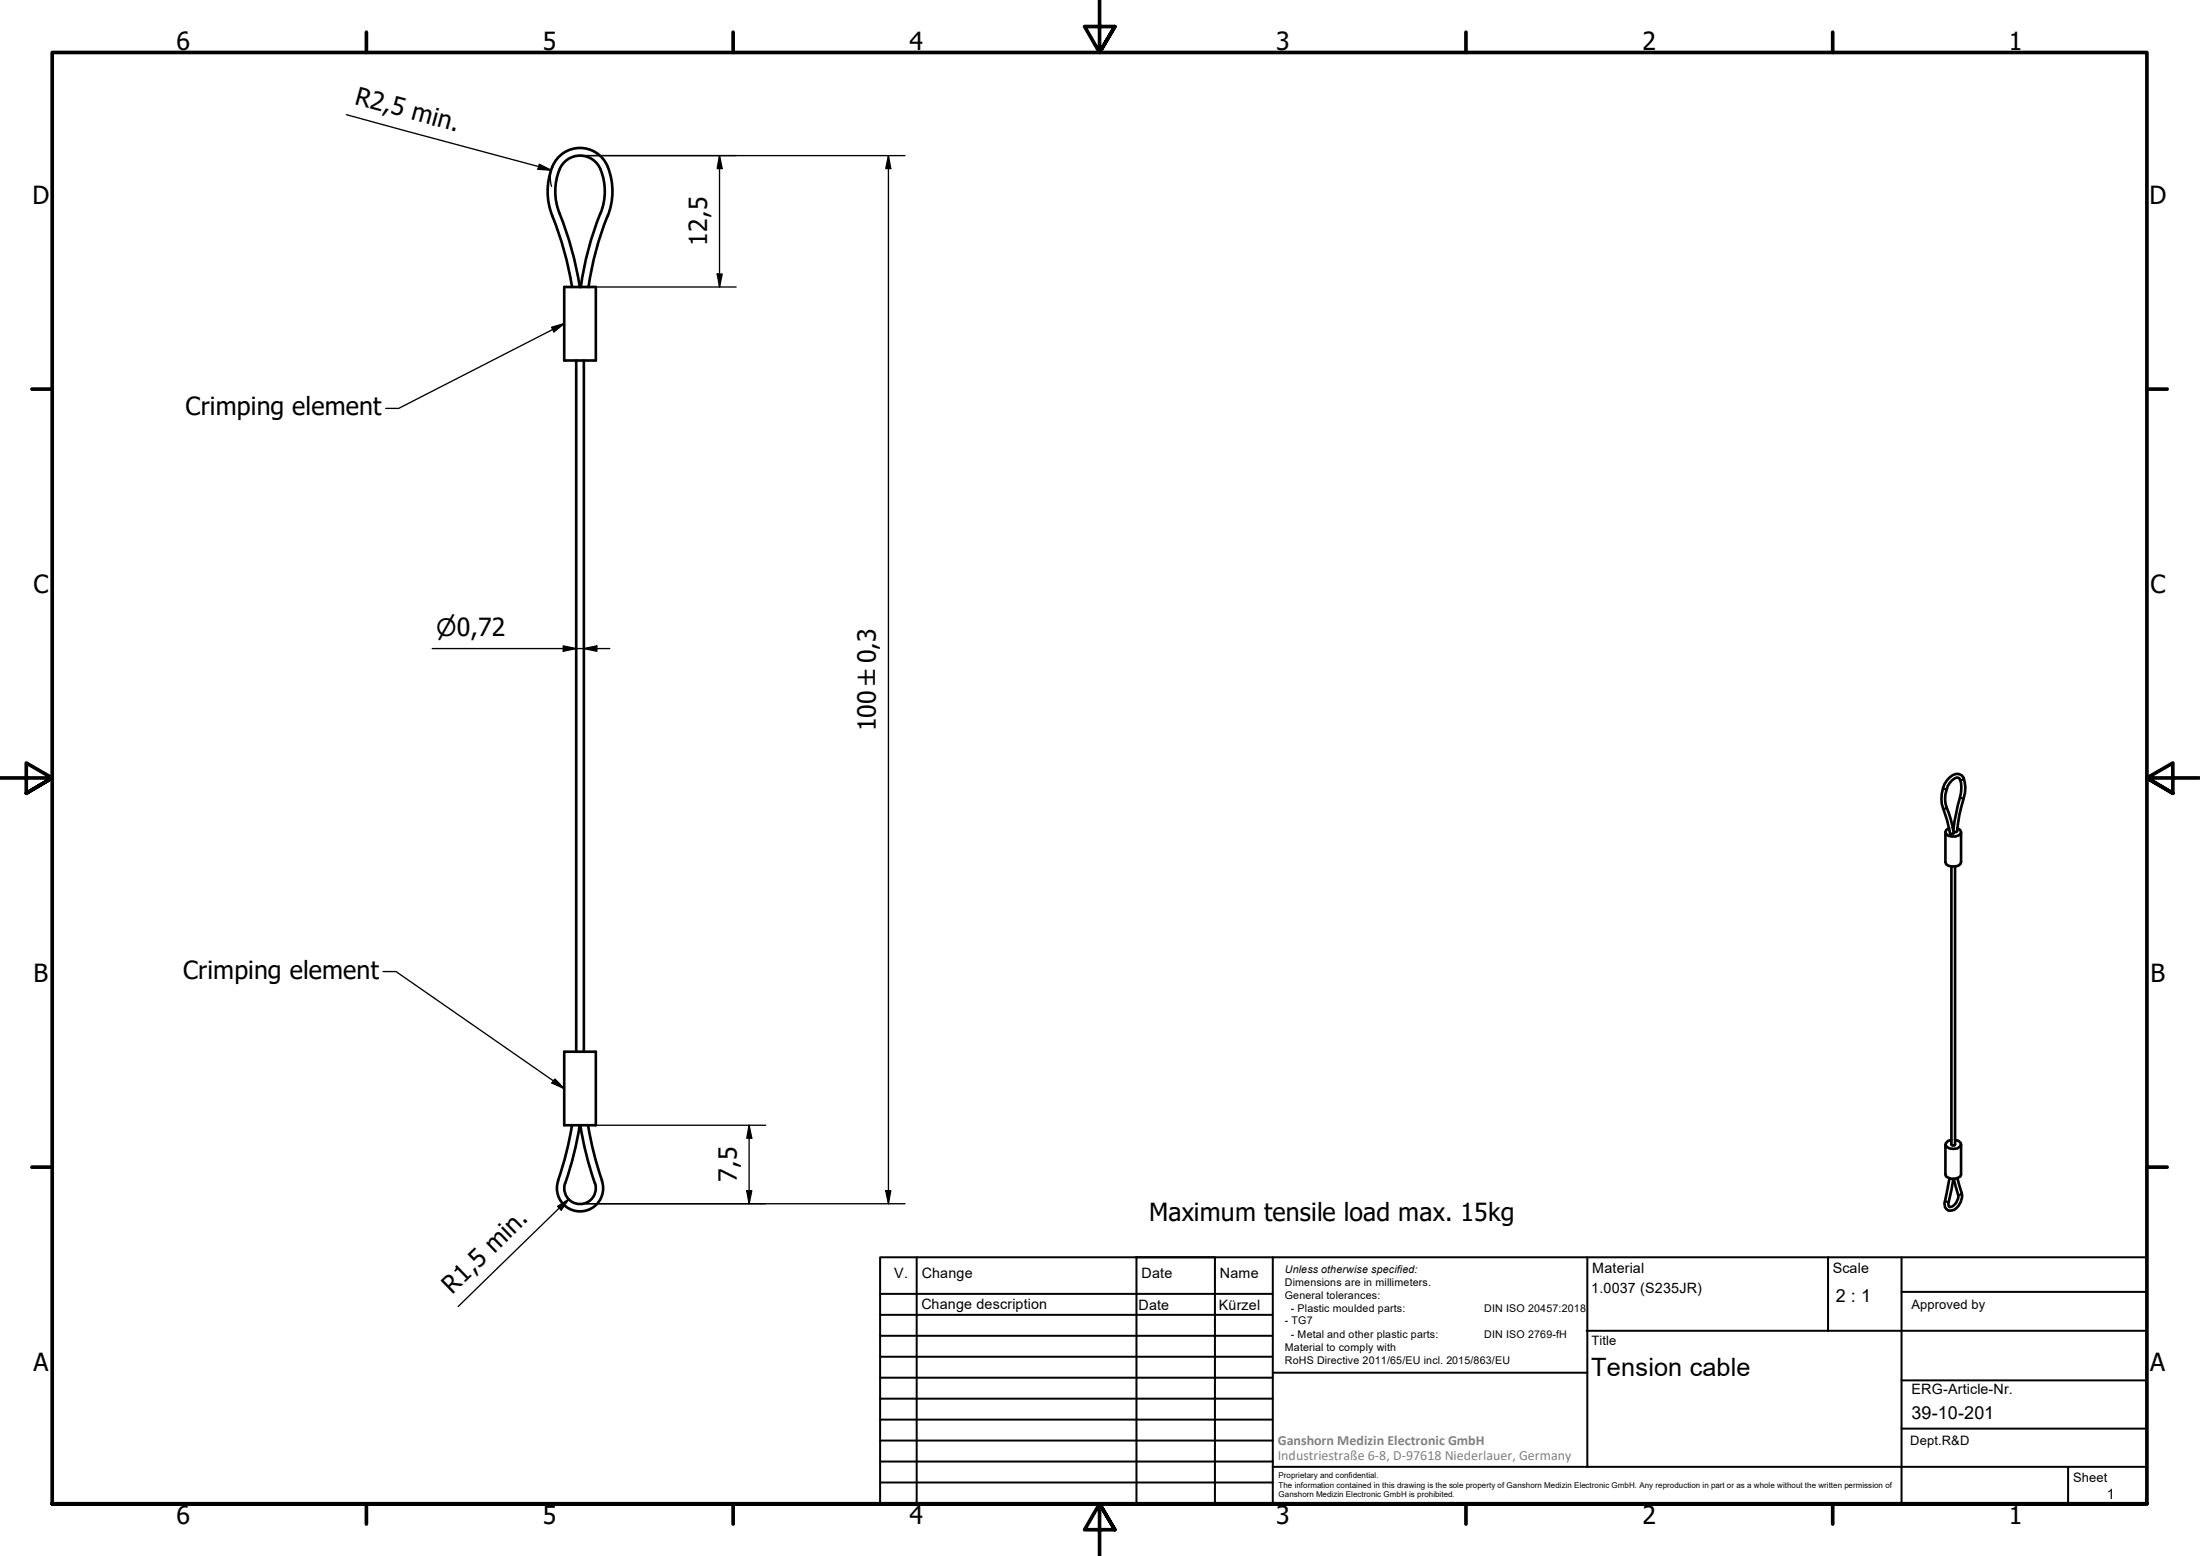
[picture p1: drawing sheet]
<svg xmlns="http://www.w3.org/2000/svg" width="420mm" height="297mm" viewBox="0 0 420 297" stroke-linecap="round" stroke-linejoin="round" font-family="sans-serif">
<!-- layer: Visible (ISO) -->
<g fill="none" stroke="#000" stroke-width=".51">
<path d="M107.8 54.8h6v14h-6zM114.7 40.7a59.6 59.6 0 0 0-3.8 14.1M114.7 40.7a11 11 0 0 0-.3-9 4.3 4.3 0 0 0-4.5-1.9 4.3 4.3 0 0 0-3.4 3.5 11.7 11.7 0 0 0 .8 8.6 64.6 64.6 0 0 1 3.4 12.9M116 41.3a58.1 58.1 0 0 0-3.6 13.5M116.1 41.3a12.1 12.1 0 0 0-.8-10.8 5.7 5.7 0 0 0-5.8-2.1 5.7 5.7 0 0 0-4.3 4.3 13.1 13.1 0 0 0 .7 9.6 63.2 63.2 0 0 1 3.3 12.5M110 68.8v132M111.5 68.8v132M371.5 158.9v5.7a1.43 1.43 0 0 0 1.9 .8l.6-.1 .4-.3 .1-.4v-5.7M372.2 158.1l-.5 .3-.2 .4 .2 .4a2.1 2.1 0 0 0 2.8 0v-.4l-.2-.4-.5-.3M372.9 158h.2M373.1 158.4l.8-4.6a7.8 7.8 0 0 0 .4-5l-.1-.2a1.04 1.04 0 0 0-1.4 .4 5.4 5.4 0 0 0-.6 6.2 13.9 13.9 0 0 1 .9 3.9l-.4 .1-.3-.1-.5-2.5-.8-2.3a5.5 5.5 0 0 1 1.8-6.3 1.48 1.48 0 0 1 1.6-.1 1.48 1.48 0 0 1 .7 1.4 8.2 8.2 0 0 1-.6 4.7l-.4 1.6-.4 3.1-.3 .2-.4-.1M372.7 165.4v53.1l.2 .2h.4l.1-.2v-53.1"/>
<path d="M107.8 200.8h6v14h-6zM109.2 214.8a62.6 62.6 0 0 1-2.6 10.6M110.7 214.8l-1 5.1-1.7 6M110.8 214.8l1.3 6.1 1.5 4.9M112.3 214.8a62.6 62.6 0 0 0 2.7 10.6M371.5 218.5v5.7l.2 .4a2.21 2.21 0 0 0 2.7 0l.1-.4v-5.7M372.7 217.6l-.7 .2-.3 .4-.2 .4a1.84 1.84 0 0 0 3 0v-.4l-.5-.4-.6-.2M106.6 225.4a4.4 4.4 0 0 0 4.2 5.9 4.4 4.4 0 0 0 4.1-5.9M107.9 225.8a3 3 0 0 0 2.9 4.1 3 3 0 0 0 2.8-4.1M373.1 225l-.9 4.4a.78 .78 0 0 0 .2 1 2.14 2.14 0 0 0 1.6-2.4l-.9-3M373.8 224.9l.4 1.5a3.3 3.3 0 0 1-.2 3.9 1.56 1.56 0 0 1-2.3 .5 1.68 1.68 0 0 1-.2-1.6l.8-4.2"/>
</g>
<!-- layer: Visible Narrow (ISO) -->
<path d="M371.1 150.4l.1 .2 .6 .1M371.7 154v.3l-.4 .2-.2-.2M374.3 152.2l.5 .2h.2M375 148.5l-.1 .3-.3 .2-.3-.2M371.5 229.2l.4 .3 .3-.1M374.6 227.8l-.1 .2-.3 .1-.2-.1" fill="none" stroke="#000" stroke-width=".38"/>
<!-- layer: Border (ISO) -->
<g fill="none" stroke="#000" stroke-width=".7">
<path d="M70 6.1v3.9M140 6.1v3.9M210 0v10l-2.9-4.9h5.8l-2.9 4.9 2.9-4.9M280 6.1v3.9M350 6.1v3.9M6.1 74.3h3.9M410 74.3h3.9M0 148.5h10l-5-2.8v5.7l5-2.9-5 2.9M420 148.5h-10l5-2.8v5.7l-5-2.9 5 2.9M6.1 222.8h3.9M410 222.8h3.9M10 287.1v-277.1h400v277.1h-400h400"/>
<path d="M70 287.1v3.8M140 287.1v3.8M212.9 292l-2.9-4.9 2.9 4.9h-5.8l2.9-4.9v9.9M280 287.1v3.8M350 287.1v3.8"/>
</g>
<!-- layer: TitleBlock -->
<g fill="none" stroke="#000" stroke-width=".38">
<path d="M168.1 251h75M168.1 247h75M168.1 255h75M168.1 259h75M175.1 240v47M216.9 240h15M217 240v47M232 240v47M243.1 240.1v46.9h-75v-47h241.9v47.1h-167M303 254h107M303.1 240v40M349.1 240v14"/>
<path d="M363.2 240v47.1M363.2 246.6h46.8M168.1 271h75M168.1 263h75M168.1 267h75M168.1 275h75M168.1 279h75M243.1 262.1h60M363.2 272.7h46.8M363.2 263.5h46.8M168.1 283h75M216.9 287h15"/>
<path d="M243.1 280h166.9M395 280.1v7"/>
</g>
<!-- layer: Dimension (ISO) -->
<g fill="none" stroke="#000" stroke-width=".25">
<path d="M66.2 21.9l39.1 10.6M103 31.4l2.3 1.1-2.6-.2zM105.5 31.8a5.7 5.7 0 0 0-.2 3.8M110.7 29.7h62.1M137.4 29.7l.5 2.5h-.9zM137.4 29.7v25.1M169.7 29.7l.4 2.5h-.9zM169.7 29.7v200.1M113.8 54.8h26.8M137 52.3h.9l-.5 2.5zM82.5 123.8h34M107.6 123.3l2.4 .5-2.4 .5z"/>
<path d="M111.5 123.8l2.5-.5v1zM113.8 214.8h32.4M143.1 214.8l.5 2.5h-1zM143.1 214.8v15M106.5 230.3l2.1-1.4-1.4 2.1zM108.6 228.9l-21.1 20.5M110.7 229.8h62.1M142.6 227.3h1l-.5 2.5zM169.2 227.3h.9l-.4 2.5z"/>
</g>
<path d="M103 31.4l2.3 1.1-2.6-.2zM137.4 29.7l.5 2.5h-.9zM169.7 29.7l.4 2.5h-.9zM137 52.3h.9l-.5 2.5zM107.6 123.3l2.4 .5-2.4 .5zM111.5 123.8l2.5-.5v1zM143.1 214.8l.5 2.5h-1zM106.5 230.3l2.1-1.4-1.4 2.1zM142.6 227.3h1l-.5 2.5zM169.2 227.3h.9l-.4 2.5z" fill="#000"/>
<!-- layer: Symbol (ISO) -->
<path d="M105.3 62.5l2.5-.7-2 1.6zM107.8 61.8l-31.7 16.2h-2.4M73.2 185.5h2.4l32.2 22.3M106 206l1.8 1.8-2.4-1.1z" fill="none" stroke="#000" stroke-width=".25"/>
<path d="M105.3 62.5l2.5-.7-2 1.6zM106 206l1.8 1.8-2.4-1.1z" fill="#000"/>
<g font-size="4.8">
<text x="33.7" y="9.6">6</text>
<text x="103.7" y="9.6">5</text>
<text x="173.7" y="9.6">4</text>
<text x="243.7" y="9.6">3</text>
<text x="313.7" y="9.6">2</text>
<text x="383.7" y="9.6">1</text>
<text x="67.6" y="19.8" transform="rotate(15 67.6 19.8)">R2,5 min.</text>
<text x="6.2" y="38.9">D</text>
<text x="410.5" y="38.9">D</text>
<text x="135.1" y="46.9" transform="rotate(-90 135.1 46.9)">12,5</text>
<text x="35.4" y="79.3">Crimping element</text>
<text x="6.4" y="113.1">C</text>
<text x="410.7" y="113.1">C</text>
<text x="167.3" y="139.6" transform="rotate(-90 167.3 139.6)">100 ±0,3</text>
<text x="6.4" y="187.4">B</text>
<text x="35" y="186.8">Crimping element</text>
<text x="410.7" y="187.4">B</text>
<text x="140.7" y="225.7" transform="rotate(-90 140.7 225.7)">7,5</text>
<text x="219.5" y="233.1">Maximum tensile load max. 15kg</text>
<text x="86.4" y="247.1" transform="rotate(-44 86.4 247.1)">R1,5 min.</text>
<text x="6.4" y="261.7">A</text>
<text x="303.9" y="262.6">Tension cable</text>
<text x="410.7" y="261.7">A</text>
<text x="33.7" y="290.9">6</text>
<text x="103.7" y="290.9">5</text>
<text x="173.7" y="290.9">4</text>
<text x="243.7" y="290.9">3</text>
<text x="313.7" y="290.9">2</text>
<text x="383.7" y="290.9">1</text>
</g>
<text font-size="4.6" x="83.3" y="121.5">⌀0,72</text>
<g font-size="3.4">
<text x="350.6" y="248.5">2 : 1</text>
<text x="365.1" y="270.9">39-10-201</text>
</g>
<g font-size="2.7">
<text x="170.8" y="244">V.</text>
<text x="176" y="244">Change</text>
<text x="218" y="244">Date</text>
<text x="233" y="244">Name</text>
<text x="304.1" y="243">Material</text>
<text x="350" y="243.1">Scale</text>
<text x="176" y="249.9">Change description</text>
<text x="217.4" y="250">Date</text>
<text x="232.8" y="250">Kürzel</text>
<text x="303.9" y="246.8">1.0037 (S235JR)</text>
<text x="365.1" y="266.1">ERG-Article-Nr.</text>
<text x="402.3" y="286.2">1</text>
</g>
<g font-size="2.7" fill="#808080">
<text x="244" y="275.8">Ganshorn Medizin Electronic GmbH</text>
<text x="244" y="278.7">Industriestraße 6-8, D-97618 Niederlauer, Germany</text>
</g>
<g font-size="2.5">
<text x="365.1" y="249.9">Approved by</text>
<text x="304" y="256.8">Title</text>
<text x="364.8" y="275.8">Dept.R&amp;D</text>
<text x="395.9" y="282.9">Sheet</text>
</g>
<g font-size="2">
<text x="245.4" y="242.9">Unless otherwise specified:</text>
<text x="245.4" y="245.4">Dimensions are in millimeters.</text>
<text x="245.4" y="247.9">General tolerances:</text>
<text x="246.5" y="250.4">- Plastic moulded parts:</text>
<text x="283.5" y="250.4">DIN ISO 20457:2018</text>
<text x="245.4" y="252.8">- TG7</text>
<text x="245.4" y="257.9">Material to comply with</text>
<text x="246.5" y="255.4">- Metal and other plastic parts:</text>
<text x="283.5" y="255.4">DIN ISO 2769-fH</text>
<text x="245.4" y="260.3">RoHS Directive 2011/65/EU incl. 2015/863/EU</text>
</g>
<g font-size="1.5">
<text x="244.2" y="282.2">Proprietary and confidential.</text>
<text x="244.2" y="284">The information contained in this drawing is the sole property of Ganshorn Medizin Electronic GmbH. Any reproduction in part or as a whole without the written permission of</text>
<text x="244.2" y="285.8">Ganshorn Medizin Electronic GmbH is prohibited.</text>
</g>
</svg>
